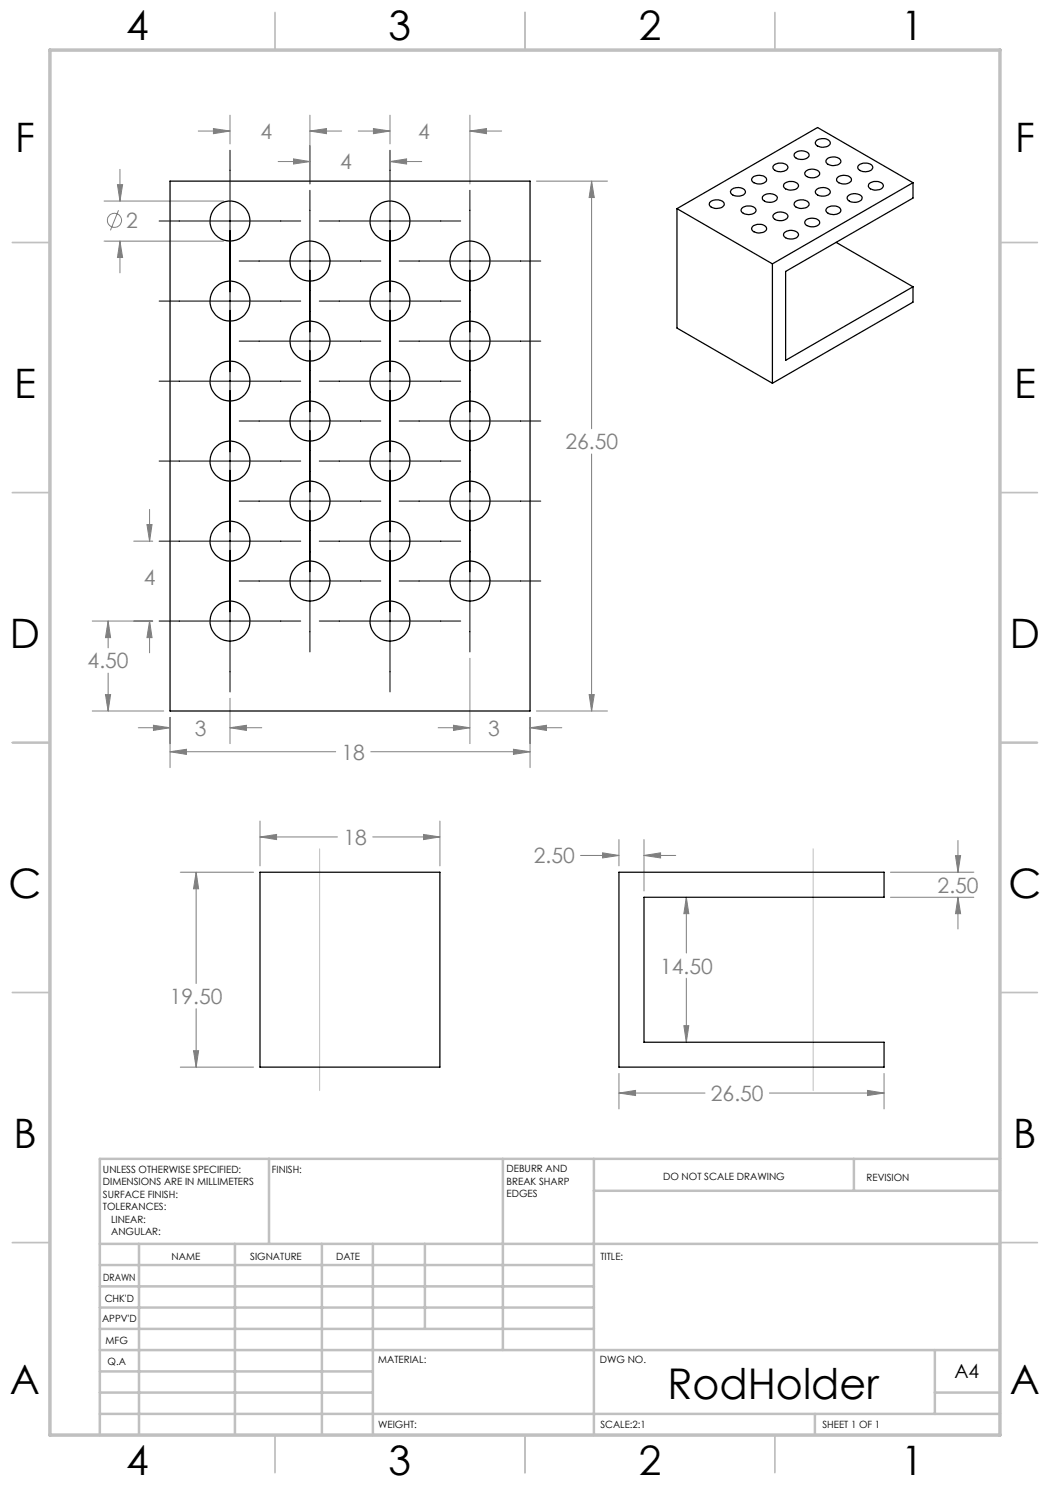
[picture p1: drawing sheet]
<svg xmlns="http://www.w3.org/2000/svg" width="210mm" height="297mm" viewBox="0 0 210 297" stroke-linecap="round" stroke-linejoin="round" font-family="sans-serif">
<g fill="none" stroke="#808080" stroke-width=".2">
<path d="M23.5 36.9h1l-.5 3.3zM24 33.9v6.3M39.7 26.2h6.3M42.7 25.7l3.3 .5-3.3 .5zM46 23v5.8M55.6 32.3h6.4M58.7 31.8l3.3 .5-3.3 .5zM62 26.2l3.3-.5v1zM62 23v13.8M62 26.2h6.3M71.6 26.2h6.4M74.7 25.7l3.3 .5-3.3 .5z"/>
<path d="M78 32.3l3.3-.5v1zM78 32.3h6.3M78 23v5.8M94 26.2l3.3-.5v1zM94 26.2h6.3M94 23v13.8M107.3 36.2h14.2M118.3 36.2l.6 3.3h-1.1zM118.3 36.2v49.6M20.8 40.2h23.9M20.8 48.2h23.9M23.7 42l-1.6 4.1"/>
<path d="M24 48.2l.5 3.3h-1zM24 48.2v6.4M118.3 90.8v51.4M26.7 108.2h3.9M29.4 104.9h1l-.5 3.3zM29.9 101.9v6.3M18.5 124.2h12.1M21.1 138.9h1l-.5 3.3zM21.6 124.2l.5 3.3h-1zM21.6 124.2v5.4M21.6 134.6v7.6M29.9 124.2l.5 3.3h-1z"/>
<path d="M29.9 124.2v6.4M46 139.7v9M94 131.7v17M117.8 138.9h1.1l-.6 3.3zM18.5 142.2h14.2M27.7 145.6h6.3M30.7 145.1l3.3 .5-3.3 .5zM34 150.4l3.3-.5v1zM34 143.5v10M34 150.4h33.1M46 145.6l3.3-.5v1zM46 145.6h6.4"/>
<path d="M74.2 150.4h31.8M87.6 145.6h6.4M90.7 145.1l3.3 .5-3.3 .5zM102.7 149.9l3.3 .5-3.3 .5zM106 145.6l3.3-.5v1zM106 143.5v10M106 145.6h6.4M107.3 142.2h14.2M36.1 174.4h14.6M39.2 174.4l.5 3.4h-1zM39.2 174.4v22.3M52 167.4l3.3-.5v1z"/>
<path d="M52 164.2v9M52 167.4h15.5M74.5 167.4h13.5M84.7 166.9l3.3 .5-3.3 .5zM88 164.2v9M116.1 171.1h7.7M120.5 170.6l3.3 .5-3.3 .5zM123.8 167.9v5.3M128.8 171.1l3.3-.5v1zM128.8 167.9v10.3M128.8 171.1h6.3M137.3 179.5l.5 3.2h-1z"/>
<path d="M137.3 179.5v11.1M178.1 174.4h16.7M178.1 179.5h16.7M191.1 171.1h1l-.5 3.3zM191.6 179.5l.5 3.2h-1zM191.6 168.1v6.3M191.6 179.5v6.3M137.3 195.6v12.9M36.1 213.4h14.6M38.7 210.1h1l-.5 3.3zM39.2 201.8v11.6M123.8 218.6l3.3-.5v1z"/>
<path d="M123.8 214.7v7.1M123.8 218.6h17.2M136.8 205.1h1l-.5 3.4zM153.9 218.6h22.9M173.5 218.1l3.3 .5-3.3 .5zM176.8 214.7v7.1"/>
<circle cx="22.9" cy="44.1" r="1.41"/>
</g>
<g fill="none" stroke="#000" stroke-width=".2">
<path d="M46 30.1v108.3M62 38.1v92.3M78 30.1v108.3M94 38.1v92.3M31.8 44.2h28.3M47.8 52.2h28.4M63.9 44.2h28.2M79.8 52.2h28.4M31.8 76.2h28.3M31.8 60.2h28.3M47.8 68.2h28.4M63.9 76.2h28.2"/>
<path d="M63.9 60.2h28.2M79.8 68.2h28.4M31.8 92.2h28.3M47.8 84.2h28.4M63.9 92.2h28.2M79.8 84.2h28.4M31.8 108.2h28.3M47.8 116.2h28.4M47.8 100.2h28.4M63.9 108.2h28.2M79.8 116.2h28.4M79.8 100.2h28.4"/>
<path d="M31.8 124.2h28.3M63.9 124.2h28.2"/>
</g>
<path d="M63.9 169.8v48.3M162.6 169.8v48.3" fill="none" stroke="#c0c0c0" stroke-width=".2"/>
<g fill="none" stroke="#c0c0c0" stroke-width=".35">
<path d="M55 2.5v7.5M105 2.5v7.5M155 2.5v7.5M2.5 48.5h7.5M200 48.5h7.5M2.5 98.5h7.5M200 98.5h7.5M2.5 148.5h7.5M200 148.5h7.5M2.5 198.5h7.5M200 198.5h7.5M2.5 248.5h7.5"/>
<path d="M200 248.5h7.5M55 287v7.5M105 287v7.5M155 287v7.5"/>
</g>
<g fill="none" stroke="#c0c0c0" stroke-width=".5">
<path d="M53.8 231.8v17M100.6 231.8v38.2M118.8 231.8v55.2M118.8 238.2h81.2M170.8 231.8v6.4M200 231.8h-180v55.2M20 248.8h180M20 257.3h98.8M20 253h98.8M27.8 248.8v38.2M47 248.8v38.2M64.4 248.8v38.2"/>
<path d="M74.6 248.8v38.2M85 248.8v17M20 265.8h98.8M20 261.5h98.8M20 278.5h54.6M20 274.3h54.6M20 270h180M187 278.5h13M187 270v12.8M20 282.8h180M163 282.8v4.2"/>
</g>
<path d="M10 10h190v277h-190z" fill="none" stroke="#c0c0c0" stroke-width=".7"/>
<path d="M84.7 166.9l3.3 .5-3.3 .5zM52 167.4l3.3-.5v1zM39.2 174.4l.5 3.4h-1zM38.7 210.1h1l-.5 3.3zM128.8 171.1l3.3-.5v1zM120.5 170.6l3.3 .5-3.3 .5zM191.1 171.1h1l-.5 3.3zM191.6 179.5l.5 3.2h-1zM136.8 205.1h1l-.5 3.4zM137.3 179.5l.5 3.2h-1zM173.5 218.1l3.3 .5-3.3 .5zM123.8 218.6l3.3-.5v1zM23.5 36.9h1l-.5 3.3zM24 48.2l.5 3.3h-1zM117.8 138.9h1.1l-.6 3.3zM118.3 36.2l.6 3.3h-1.1zM102.7 149.9l3.3 .5-3.3 .5zM34 150.4l3.3-.5v1zM29.4 104.9h1l-.5 3.3zM29.9 124.2l.5 3.3h-1zM21.6 124.2l.5 3.3h-1zM21.1 138.9h1l-.5 3.3zM42.7 25.7l3.3 .5-3.3 .5zM62 26.2l3.3-.5v1zM46 145.6l3.3-.5v1zM30.7 145.1l3.3 .5-3.3 .5zM90.7 145.1l3.3 .5-3.3 .5zM106 145.6l3.3-.5v1zM78 32.3l3.3-.5v1zM58.7 31.8l3.3 .5-3.3 .5zM74.7 25.7l3.3 .5-3.3 .5zM94 26.2l3.3-.5v1z" fill="#808080"/>
<g fill="none" stroke="#000" stroke-width=".25">
<path d="M34 36.2h72v106h-72zM146.3 38a1.91 1.91 0 0 1 2.8 .3 1.46 1.46 0 0 1-2 .9 .84 .84 0 0 1-.8-.3 .84 .84 0 0 1 0-.9zM150.6 35.4a1.95 1.95 0 0 1 2.7 .5 1.5 1.5 0 0 1-2.1 .8 .73 .73 0 0 1-.8-.5 .73 .73 0 0 1 .2-.8zM152.8 39a2.1 2.1 0 0 1 2.6 .4 1.28 1.28 0 0 1-1.7 1.1 1.01 1.01 0 0 1-1.2-1.2zM154.8 33.1a2.06 2.06 0 0 1 2.8 .2 1.24 1.24 0 0 1-1.7 1 1 1 0 0 1-1.2-1.1zM156.9 36.7a1.88 1.88 0 0 1 2.8 .4 1.72 1.72 0 0 1-2.6 .7 .64 .64 0 0 1-.2-1.1zM158.9 30.7a1.91 1.91 0 0 1 2.9 .3 1.46 1.46 0 0 1-1.9 .9 .87 .87 0 0 1-1-1.2zM161.1 34.3a1.91 1.91 0 0 1 2.8 .3 1.46 1.46 0 0 1-1.9 .9 .84 .84 0 0 1-.8-.3 .84 .84 0 0 1-.1-.9zM163.3 28.1a1.85 1.85 0 0 1 2.8 .4 1.33 1.33 0 0 1-1.7 1 1.05 1.05 0 0 1-1.3-1.1zM163.3 38a1.88 1.88 0 0 1 2.8 .3 1.46 1.46 0 0 1-2 .9 .81 .81 0 0 1-.8-.3 .81 .81 0 0 1 0-.9zM165.5 31.7a1.87 1.87 0 0 1 2.7 .5 1.46 1.46 0 0 1-2 .9 .83 .83 0 0 1-.8-.4 .83 .83 0 0 1 0-.8zM167.4 35.6a1.87 1.87 0 0 1 2.9 .3 1.5 1.5 0 0 1-2.2 .8 .8 .8 0 0 1-.7-1.1z"/>
<path d="M169.5 39.3a1.91 1.91 0 0 1 2.9 .2 1.6 1.6 0 0 1-2.1 .9 .81 .81 0 0 1-.8-1.1zM171.7 33.1a2.06 2.06 0 0 1 2.8 .2 .99 .99 0 0 1-1.2 1 1.32 1.32 0 0 1-1.7-1zM173.8 36.7a1.88 1.88 0 0 1 2.9 .4 1.72 1.72 0 0 1-2.6 .7 .64 .64 0 0 1-.3-1.1zM182.6 36.5l-28.1 16.3M182.6 36.5v3.1l-25.5 14.7v17.8l25.5-14.7M182.6 36.5l-19.1-11-28.1 16.2M135.4 41.7l19.1 11.1M135.4 41.7v23.9l19.1 11.1M142.2 40.3a1.87 1.87 0 0 1 2.7 .5 1.25 1.25 0 0 1-1.5 .9 1.16 1.16 0 0 1-1.5-1zM148.4 41.6a2.02 2.02 0 0 1 2.8 .3 .99 .99 0 0 1-1.2 1 1.31 1.31 0 0 1-1.8-1zM150.5 45.3a1.85 1.85 0 0 1 2.8 .4 1.46 1.46 0 0 1-1.9 .9 .84 .84 0 0 1-.9-.4 .84 .84 0 0 1 0-.9zM154.5 52.8v23.9"/>
<path d="M154.8 42.9a1.91 1.91 0 0 1 2.8 .3 1.6 1.6 0 0 1-2.2 .9 .76 .76 0 0 1-.7-.4 .76 .76 0 0 1 .1-.8zM156.9 46.5a1.91 1.91 0 0 1 2.8 .4 1.46 1.46 0 0 1-1.9 .9 .82 .82 0 0 1-.9-.4 .82 .82 0 0 1 0-.9zM159.1 40.3a1.87 1.87 0 0 1 2.7 .5 1.33 1.33 0 0 1-1.7 .9 1.02 1.02 0 0 1-1.2-1.2zM161.1 44.1a1.91 1.91 0 0 1 2.8 .3 1.5 1.5 0 0 1-2.1 .9 .73 .73 0 0 1-.7-.4 .73 .73 0 0 1 0-.8zM165.4 41.6a2.02 2.02 0 0 1 2.7 .3 .98 .98 0 0 1-1.1 1 1.32 1.32 0 0 1-1.8-1zM167.2 48.5l15.4 8.9M182.6 57.4v3l-28.1 16.3M52 174.4h36v39h-36zM123.8 174.4h53v5.1h-48v29h48v4.9h-53z"/>
<circle cx="46" cy="44.2" r="4"/>
<circle cx="62" cy="52.2" r="4"/>
<circle cx="78" cy="44.2" r="4"/>
<circle cx="94" cy="52.2" r="4"/>
<circle cx="46" cy="76.2" r="4"/>
<circle cx="46" cy="60.2" r="4"/>
<circle cx="62" cy="68.2" r="4"/>
<circle cx="78" cy="60.2" r="4"/>
<circle cx="78" cy="76.2" r="4"/>
<circle cx="94" cy="68.2" r="4"/>
<circle cx="46" cy="92.2" r="4"/>
<circle cx="62" cy="84.2" r="4"/>
<circle cx="78" cy="92.2" r="4"/>
<circle cx="94" cy="84.2" r="4"/>
<circle cx="46" cy="108.2" r="4"/>
<circle cx="62" cy="100.2" r="4"/>
<circle cx="62" cy="116.2" r="4"/>
<circle cx="78" cy="108.2" r="4"/>
<circle cx="94" cy="100.2" r="4"/>
<circle cx="94" cy="116.2" r="4"/>
<circle cx="46" cy="124.2" r="4"/>
<circle cx="78" cy="124.2" r="4"/>
</g>
<text font-size="8.5" x="133.5" y="279.7">RodHolder</text>
<g font-size="8.1">
<text x="25.2" y="8">4</text>
<text x="77.7" y="8">3</text>
<text x="127.7" y="8">2</text>
<text x="180.2" y="8">1</text>
<text x="3" y="30.4">F</text>
<text x="203" y="30.4">F</text>
<text x="2.8" y="79.6">E</text>
<text x="202.8" y="79.6">E</text>
<text x="2" y="129.6">D</text>
<text x="202" y="129.6">D</text>
<text x="1.7" y="179.6">C</text>
<text x="201.7" y="179.6">C</text>
<text x="2.7" y="229.6">B</text>
<text x="202.7" y="229.6">B</text>
<text x="2" y="278.9">A</text>
<text x="202" y="278.9">A</text>
<text x="25.2" y="295">4</text>
<text x="77.7" y="295">3</text>
<text x="127.7" y="295">2</text>
<text x="180.2" y="295">1</text>
</g>
<g font-size="4.2" fill="#808080">
<text x="52.1" y="27.8">4</text>
<text x="83.6" y="27.8">4</text>
<text x="68.1" y="33.9">4</text>
<text x="25.2" y="45.6">2</text>
<text x="113.1" y="89.9">26.50</text>
<text x="28.8" y="117.1">4</text>
<text x="17.5" y="133.7">4.50</text>
<text x="39" y="147.2">3</text>
<text x="97.7" y="147.2">3</text>
<text x="68.3" y="151.9">18</text>
<text x="68.7" y="169">18</text>
<text x="106.8" y="172.7">2.50</text>
<text x="187.5" y="178.7">2.50</text>
<text x="132" y="194.7">14.50</text>
<text x="34" y="200.8">19.50</text>
<text x="142.2" y="220.2">26.50</text>
</g>
<text font-size="3.9" x="190.9" y="275.5">A4</text>
<g font-size="2">
<text x="20.6" y="234.6">UNLESS OTHERWISE SPECIFIED:</text>
<text x="20.6" y="237.1">DIMENSIONS ARE IN MILLIMETERS</text>
<text x="20.6" y="239.6">SURFACE FINISH:</text>
<text x="54.4" y="234.6">FINISH:</text>
<text x="101.3" y="234.5">DEBURR AND</text>
<text x="101.3" y="237">BREAK SHARP</text>
<text x="101.3" y="239.5">EDGES</text>
<text x="132.6" y="236">DO NOT SCALE DRAWING</text>
<text x="173.3" y="236.2">REVISION</text>
<text x="20.6" y="242.1">TOLERANCES:</text>
<text x="22.2" y="244.6">LINEAR:</text>
<text x="22.2" y="247.1">ANGULAR:</text>
<text x="34.3" y="252">NAME</text>
<text x="50" y="251.9">SIGNATURE</text>
<text x="67.2" y="251.9">DATE</text>
<text x="120.1" y="251.9">TITLE:</text>
<text x="20.6" y="256.1">DRAWN</text>
<text x="20.9" y="260.3">CHK'D</text>
<text x="20.4" y="264.4">APPV'D</text>
<text x="21.1" y="268.8">MFG</text>
<text x="21.5" y="273">Q.A</text>
<text x="75.6" y="272.5">MATERIAL:</text>
<text x="120" y="272.5">DWG NO.</text>
<text x="75.6" y="285.5">WEIGHT:</text>
<text x="120.1" y="285.6">SCALE:2:1</text>
<text x="164.5" y="285.6">SHEET 1 OF 1</text>
</g>
</svg>
